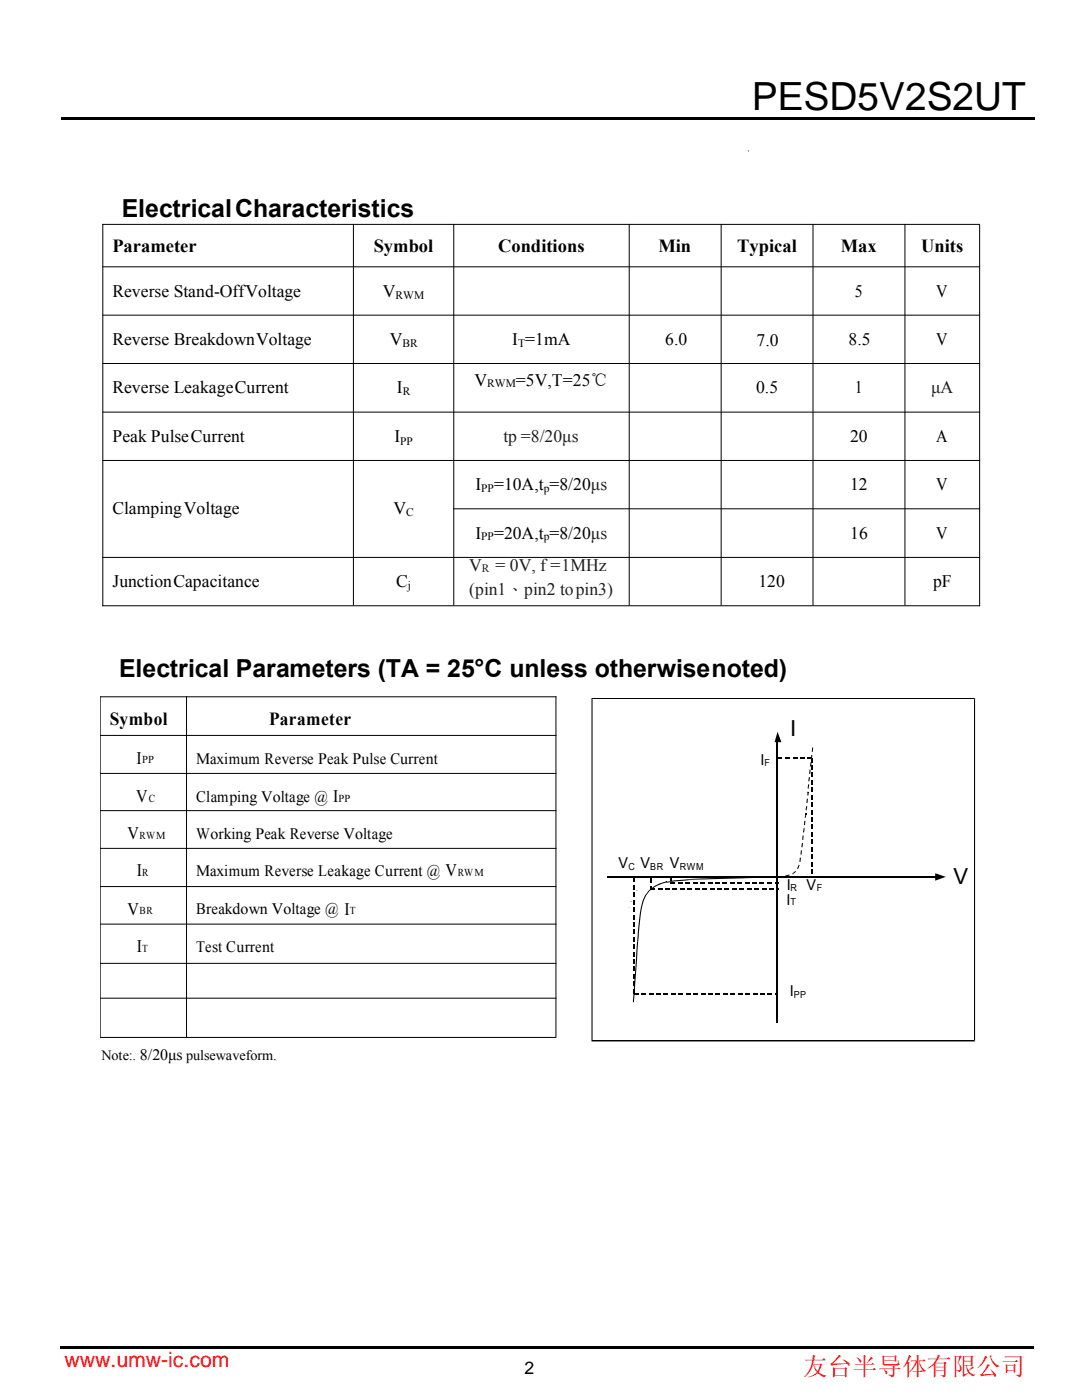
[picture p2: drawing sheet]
<svg xmlns="http://www.w3.org/2000/svg" width="216mm" height="279mm" viewBox="0 0 216 279" stroke-linecap="round" stroke-linejoin="round" font-family="sans-serif">
<g fill="none" stroke="#000" stroke-width=".2">
<path d="M20.4 44.8h175.2M20.4 53.2h175.2M20.5 44.7v76.3M70.5 44.7v76.1M90.5 44.7v76.1M125.6 44.7v76.1M143.9 44.7v76.1M162.2 44.7v76.1M180.6 44.7v76.1M195.5 44.9v76.1M20.4 62.9h175.2M20.4 72.5h175.2"/>
<path d="M20.4 82.2h175.2M20.4 91.9h175.2M20.4 111.2h175.2M90.5 101.5h105.1M19.9 139.1h91.1M20 139v68M20.4 120.9h175.2M37.2 139v68M110.9 139v68M118.2 139.5h76.2M19.9 146.8h91.1M19.9 154.4h91.1"/>
<path d="M19.9 161.8h91.1M19.9 169.3h91.1M19.9 176.9h91.1M137 175.6h2.5M19.9 184.4h91.1M19.9 192.3h91.1M19.9 199.2h91.1M19.9 207h91.1M118.2 207.7h76.2"/>
</g>
<g fill="#000">
<path d="M118.1 139.5l.1-.1zM155.2 146l.7 2.1h-1.3zM161.2 158.1l.1 .1zM137 175.5l-.1 .2zM136.9 175.7h.1zM186.6 174.3l2.1 .7-2.1 .8zM118.1 207.6l.1 .1z"/>
<path d="M12.2 23.3h194.2v.6h-194.2z" fill-rule="evenodd"/>
<path d="M149.2 30.1l.2 .1z" fill-rule="evenodd"/>
<path d="M149.2 30.1l.2 .1z" fill-rule="evenodd"/>
<path d="M194.4 139.4l.2 .1z" fill-rule="evenodd"/>
<path d="M161.1 158h.2l-.1 .4z" fill-rule="evenodd"/>
<path d="M161.2 158.2l.2 .2-.1 .4-.2-.1z" fill-rule="evenodd"/>
<path d="M161.3 158.1l.1 .1z" fill-rule="evenodd"/>
<path d="M161.2 158.2h.2v.2z" fill-rule="evenodd"/>
<path d="M161.2 156.5h.3l-.1 .7h-.2z" fill-rule="evenodd"/>
<path d="M161.2 157.2h.2v.2h-.2z" fill-rule="evenodd"/>
<path d="M161.4 155.2h.2l-.1 .7h-.2z" fill-rule="evenodd"/>
<path d="M161.4 155.1h.2v.1h-.2z" fill-rule="evenodd"/>
<path d="M161.5 153.6h.3l-.1 .9-.2-.1z" fill-rule="evenodd"/>
<path d="M161.7 152.1h.2l-.1 .9-.2-.1z" fill-rule="evenodd"/>
<path d="M161.9 150.7h.2l-.1 .8h-.2z" fill-rule="evenodd"/>
<path d="M162.1 149.2h.2l-.1 .9-.2-.1z" fill-rule="evenodd"/>
<path d="M129.7 175.4h.2v.8h-.2z" fill-rule="evenodd"/>
<path d="M129.7 176.9h.2v.6h-.2z" fill-rule="evenodd"/>
<path d="M132.8 176.1h.5z" fill-rule="evenodd"/>
<path d="M133.1 176l3.4-.5 .5 .2z" fill-rule="evenodd"/>
<path d="M136.8 175.5l18.4-.6v.2l-14.4 .4z" fill-rule="evenodd"/>
<path d="M136.9 175.5h3.9l-4 .1z" fill-rule="evenodd"/>
<path d="M155.2 174.9l.8-.1 .1 .2-.9 .1z" fill-rule="evenodd"/>
<path d="M156.7 174.7l.8-.2v.2l-.8 .3z" fill-rule="evenodd"/>
<path d="M158.1 174.3l.6-.5 .1 .2-.3 .3z" fill-rule="evenodd"/>
<path d="M158.1 174.3h.3l-.2 .2z" fill-rule="evenodd"/>
<path d="M158.1 174.3h.3z" fill-rule="evenodd"/>
<path d="M159.4 172.6l.2 .1-.3 .7-.3-.1z" fill-rule="evenodd"/>
<path d="M159.6 171.1l.2 .1-.1 .8h-.2z" fill-rule="evenodd"/>
<path d="M159.8 169.7h.2l-.1 .9h-.2z" fill-rule="evenodd"/>
<path d="M160 168.2l.2 .1-.1 .8h-.2z" fill-rule="evenodd"/>
<path d="M160.1 166.7l.3 .1-.1 .8h-.2z" fill-rule="evenodd"/>
<path d="M160.4 165.3h.2l-.2 .8h-.2z" fill-rule="evenodd"/>
<path d="M160.5 163.8h.2l-.1 .9h-.2z" fill-rule="evenodd"/>
<path d="M160.7 162.3h.2v.4h-.2z" fill-rule="evenodd"/>
<path d="M160.7 162.7h.2l-.1 .5h-.2z" fill-rule="evenodd"/>
<path d="M160.9 160.9h.2l-.1 .8h-.3z" fill-rule="evenodd"/>
<path d="M161 159.4h.2l-.1 .9-.2-.1z" fill-rule="evenodd"/>
<path d="M126.8 193.1h.2l-.1 1.7h-.2z" fill-rule="evenodd"/>
<path d="M127.1 187.9h.2l-.2 3.4-.1 1.8h-.2z" fill-rule="evenodd"/>
<path d="M129.5 177.7a6 6 0 0 1 3.5-1.7h1.2l-1.4 .1a5.6 5.6 0 0 0-4.7 5l-.8 6.8h-.2l.4-4.2a13.5 13.5 0 0 1 1.2-5z" fill-rule="evenodd"/>
<path d="M126.7 194.8h.2l-.4 5.2h-.2z" fill-rule="evenodd"/>
<path d="M194.4 139.4l.2 .1v68.1l-.2 .1z" fill-rule="evenodd"/>
<path d="M118 139.3h76.6v.1l-76.5 .1h.1v68.1h-.1l76.5 .1v.1h-76.6z" fill-rule="evenodd"/>
<path d="M194.4 207.6l.2 .1h-.2z" fill-rule="evenodd"/>
<path d="M12 268.5h194.2v.6h-194.2z" fill-rule="evenodd"/>
</g>
<path d="M155.1 147.9v56.3M121.2 175h65.6" fill="none" stroke="#000" stroke-width=".21"/>
<g fill="#000">
<path d="M155.3 151.2h.8v.2h-.8zM156.7 151.2h.9v.2h-.9zM158.2 151.2h.9v.2h-.9zM159.7 151.2h.8v.2h-.8zM161.2 151.2h.8v.2h-.8zM161.9 151.3h.2v.8h-.2zM161.9 152.8h.2v.8h-.2zM161.9 154.2h.2v.9h-.2zM161.9 155.7h.2v.9h-.2zM161.9 157.2h.2v.8h-.2zM161.9 158.7h.2v.8h-.2zM126.4 179.6h.2v.9h-.2z"/>
<path d="M126.4 178.1h.2v.9h-.2zM126.4 176.7h.2v.8h-.2zM126.4 175.2h.2v.8h-.2zM129.8 177.3h.9v.2h-.9zM131.3 177.3h.8v.2h-.8zM132.8 177.3h.8v.2h-.8zM133.7 175h.2v.7h-.2zM133.8 176.2h.9v.2h-.9zM134.2 177.3h.9v.2h-.9zM135.3 176.2h.9v.2h-.9zM135.7 177.3h.9v.2h-.9zM136.8 176.2h.9v.2h-.9z"/>
<path d="M137.2 177.3h.9v.2h-.9zM138.3 176.2h.8v.2h-.8zM138.7 177.3h.8v.2h-.8zM139.8 176.2h.8v.2h-.8zM140.2 177.3h.8v.2h-.8zM141.3 176.2h.8v.2h-.8zM141.7 177.3h.8v.2h-.8zM142.7 176.2h.9v.2h-.9zM143.1 177.3h.9v.2h-.9zM144.2 176.2h.9v.2h-.9zM144.6 177.3h.9v.2h-.9zM145.7 176.2h.8v.2h-.8z"/>
<path d="M146.1 177.3h.8v.2h-.8zM147.2 176.2h.8v.2h-.8zM147.6 177.3h.8v.2h-.8zM148.7 176.2h.8v.2h-.8zM149.1 177.3h.8v.2h-.8zM150.1 176.2h.9v.2h-.9zM150.5 177.3h.9v.2h-.9zM151.6 176.2h.9v.2h-.9zM152 177.3h.9v.2h-.9zM153.1 176.2h.9v.2h-.9zM153.5 177.3h.9v.2h-.9zM154.6 176.2h.7v.2h-.7z"/>
<path d="M155 177.3h.3v.2h-.3zM161.9 160.2h.2v.8h-.2zM161.9 161.6h.2v.9h-.2zM161.9 163.1h.2v.9h-.2zM161.9 164.6h.2v.9h-.2zM161.9 166.1h.2v.8h-.2zM161.9 167.6h.2v.8h-.2zM161.9 169.1h.2v.8h-.2zM161.9 170.5h.2v.9h-.2zM161.9 172h.2v.9h-.2zM161.9 173.5h.2v.8h-.2zM126.4 197.4h.2v.8h-.2z"/>
<path d="M126.4 195.9h.2v.9h-.2zM126.4 194.4h.2v.9h-.2zM126.4 193h.2v.8h-.2zM126.4 191.5h.2v.8h-.2zM126.4 190h.2v.8h-.2zM126.4 188.5h.2v.9h-.2zM126.4 187h.2v.9h-.2zM126.4 185.5h.2v.9h-.2zM126.4 184.1h.2v.8h-.2zM126.4 182.6h.2v.8h-.2zM126.4 181.1h.2v.8h-.2zM126.5 198.2h.9v.2h-.9z"/>
<path d="M128 198.2h.9v.2h-.9zM129.5 198.2h.9v.2h-.9zM131 198.2h.8v.2h-.8zM132.5 198.2h.8v.2h-.8zM133.9 198.2h.9v.2h-.9zM135.4 198.2h.9v.2h-.9zM136.9 198.2h.9v.2h-.9zM138.4 198.2h.8v.2h-.8zM139.9 198.2h.8v.2h-.8zM141.4 198.2h.8v.2h-.8zM142.8 198.2h.9v.2h-.9zM144.3 198.2h.9v.2h-.9z"/>
<path d="M145.8 198.2h.8v.2h-.8zM147.3 198.2h.8v.2h-.8zM148.8 198.2h.8v.2h-.8zM150.2 198.2h.9v.2h-.9zM151.7 198.2h.9v.2h-.9zM153.2 198.2h.9v.2h-.9zM154.7 198.2h.4v.2h-.4z"/>
</g>
<text font-size="7.7" x="150" y="22">PESD5V2S2UT</text>
<g font-size="5">
<text x="24.3" y="43.3">ElectricalCharacteristics</text>
<text x="23.8" y="135">Electrical Parameters (TA = 25°C unless otherwisenoted)</text>
</g>
<text font-size="5" fill="#f00" x="160.3" y="274.3">友台半导体有限公司</text>
<g font-size="4.4">
<text x="157.6" y="146.8">I</text>
<text x="190.3" y="176.4">V</text>
</g>
<text font-size="4.2" fill="#f00" x="12.9" y="272.9">www.umw-ic.com</text>
<g font-size="3.7">
<text x="22.4" y="50.3">Parameter</text>
<text x="74.6" y="50.3">Symbol</text>
<text x="99.4" y="50.3">Conditions</text>
<text x="131.4" y="50.3">Min</text>
<text x="147.1" y="50.3">Typical</text>
<text x="167.8" y="50.3">Max</text>
<text x="183.8" y="50.3">Units</text>
<text x="21.9" y="144.7">Symbol</text>
<text x="53.7" y="144.7">Parameter</text>
</g>
<g font-size="3.5">
<text x="22.4" y="59.2">Reverse Stand-OffVoltage</text>
<text x="76.4" y="59.2">V</text>
<text x="170.5" y="59.2">5</text>
<text x="186.8" y="59.2">V</text>
<text x="22.4" y="68.9">Reverse BreakdownVoltage</text>
<text x="77.8" y="68.8">V</text>
<text x="102.2" y="68.8">I =1mA</text>
<text x="132.7" y="68.9">6.0</text>
<text x="151" y="69">7.0</text>
<text x="169.3" y="68.8">8.5</text>
<text x="186.8" y="68.9">V</text>
<text x="94.7" y="76.9">V</text>
<text x="102.9" y="76.9">=5V,T=25℃</text>
<text x="22.4" y="78.5">Reverse LeakageCurrent</text>
<text x="79.2" y="78.5">I</text>
<text x="150.9" y="78.5">0.5</text>
<text x="170.5" y="78.5">1</text>
<text x="22.4" y="88.2">Peak PulseCurrent</text>
<text x="78.7" y="88.2">I</text>
<text x="169.6" y="88.2">20</text>
<text x="186.8" y="88.2">A</text>
<text x="94.9" y="97.8">I</text>
<text x="98.6" y="97.8">=10A,t =8/20μs</text>
<text x="169.6" y="97.9">12</text>
<text x="186.8" y="97.9">V</text>
<text x="22.4" y="102.6">ClampingVoltage</text>
<text x="78.5" y="102.6">V</text>
<text x="94.9" y="107.5">I</text>
<text x="98.6" y="107.5">=20A,t =8/20μs</text>
<text x="169.7" y="107.5">16</text>
<text x="186.8" y="107.5">V</text>
<text x="22.4" y="117.2">JunctionCapacitance</text>
<text x="79" y="117.2">C</text>
<text x="151.3" y="117.2">120</text>
<text x="186.2" y="117.2">pF</text>
<text x="27.2" y="152.4">I</text>
<text x="27.2" y="160">V</text>
<text x="25.4" y="167.4">V</text>
<text x="27.3" y="174.9">I</text>
<text x="25.4" y="182.5">V</text>
<text x="27.3" y="190.1">I</text>
<text x="104.6" y="274.1">2</text>
</g>
<g font-size="3.5" fill="#201f1f">
<text x="185.8" y="78.5">μA</text>
<text x="100.4" y="88.2">tp =8/20μs</text>
<text x="93.6" y="113.9">V</text>
<text x="98.8" y="113.9">= 0V, f=1MHz</text>
<text x="93.6" y="118.7">(pin1、pin2 topin3)</text>
</g>
<g font-size="3.2">
<text x="39.1" y="152.5">Maximum Reverse Peak Pulse Current</text>
<text x="39.1" y="160">Clamping Voltage @ I</text>
<text x="39.1" y="167.4">Working Peak Reverse Voltage</text>
<text x="39.1" y="174.9">Maximum Reverse Leakage Current @ V</text>
<text x="39.1" y="182.5">Breakdown Voltage @ I</text>
<text x="39.1" y="190.1">Test Current</text>
</g>
<g font-size="3">
<text x="151.7" y="152.6">I</text>
<text x="123.4" y="173.2">V</text>
<text x="127.8" y="173.2">V</text>
<text x="133.6" y="173.2">V</text>
<text x="157" y="177.6">I</text>
<text x="161" y="177.6">V</text>
<text x="156.9" y="180.5">I</text>
<text x="157.6" y="198.8">I</text>
</g>
<text font-size="2.8" x="20.2" y="211.5">Note:. 8/20μs pulsewaveform.</text>
<g font-size="2.3">
<text x="78.9" y="59.7">RWM</text>
<text x="80.3" y="69.3">BR</text>
<text x="103.4" y="69.2">T</text>
<text x="97.2" y="77.3">RWM</text>
<text x="80.4" y="78.8">R</text>
<text x="79.8" y="88.7">PP</text>
<text x="96" y="98.2">PP</text>
<text x="108.5" y="98.2">p</text>
<text x="81.1" y="102.9">C</text>
<text x="96" y="107.8">PP</text>
<text x="108.5" y="107.8">p</text>
<text x="81.4" y="117.5">j</text>
</g>
<text font-size="2.3" fill="#201f1f" x="96.2" y="114.2">R</text>
<g font-size="2.1">
<text x="28.4" y="152.4">PP</text>
<text x="29.7" y="160">C</text>
<text x="67.6" y="160">PP</text>
<text x="27.8" y="167.4">RWM</text>
<text x="28.4" y="174.9">R</text>
<text x="91.3" y="174.9">RWM</text>
<text x="27.8" y="182.5">BR</text>
<text x="69.8" y="182.5">T</text>
<text x="28.4" y="190">T</text>
</g>
<g font-size="1.9">
<text x="152.5" y="152.8">F</text>
<text x="125.4" y="173.6">C</text>
<text x="129.8" y="173.6">BR</text>
<text x="135.6" y="173.6">RWM</text>
<text x="157.7" y="177.8">R</text>
<text x="163" y="177.8">F</text>
<text x="157.7" y="180.7">T</text>
<text x="158.4" y="199.1">PP</text>
</g>
</svg>
